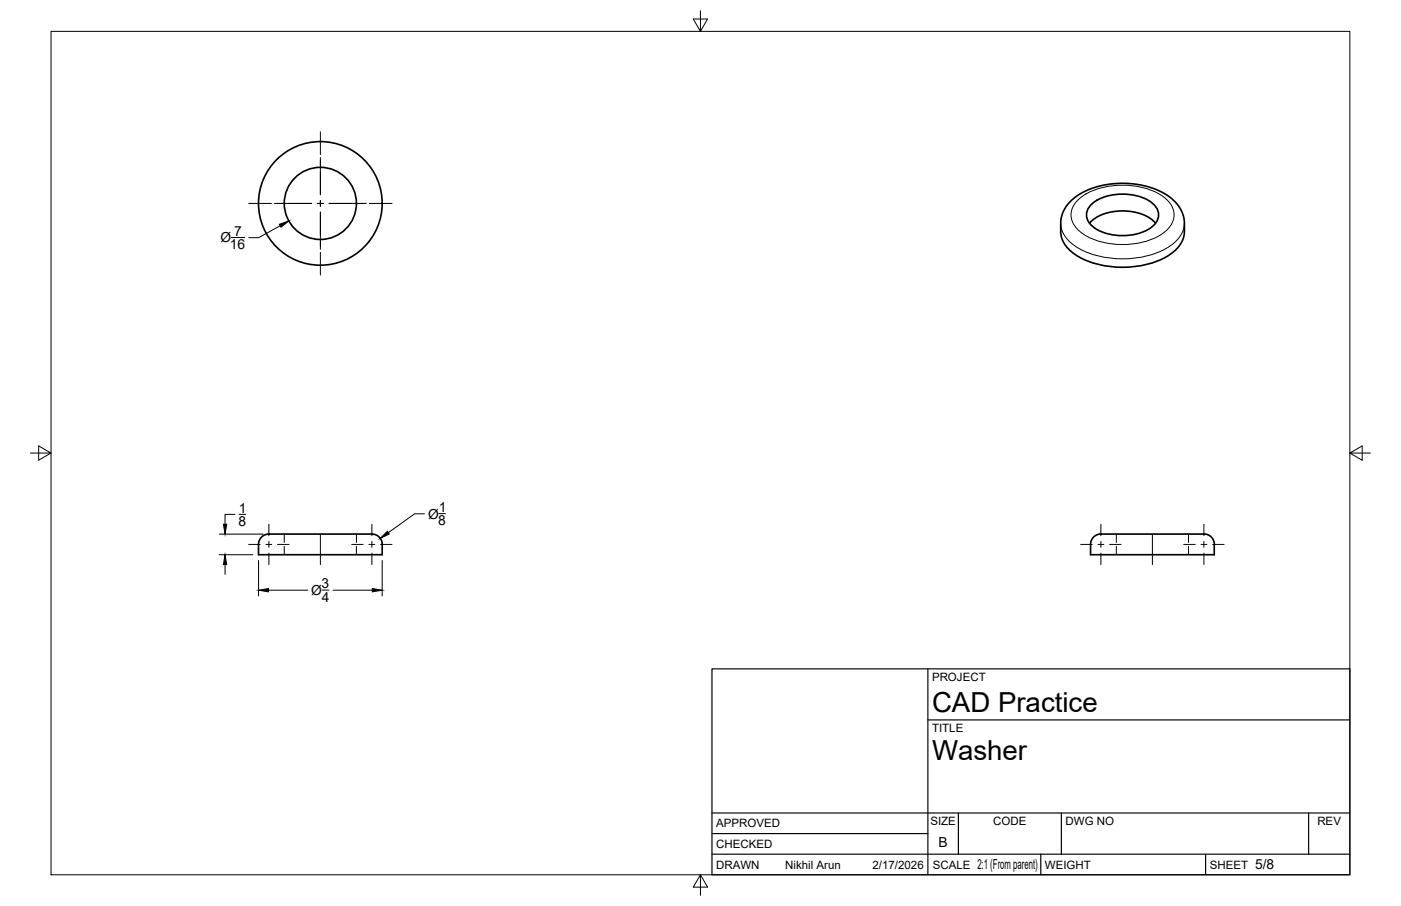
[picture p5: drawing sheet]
<svg xmlns="http://www.w3.org/2000/svg" width="432mm" height="279mm" viewBox="0 0 432 279" stroke-linecap="round" stroke-linejoin="round" font-family="sans-serif">
<!-- layer: Visible -->
<g fill="none" stroke="#000" stroke-width=".51">
<path d="M329.8 62.3l1.9-1.7 2-1.2 2.5-1.2 2.8-.8 3.3-.7 3-.2 3.1 .1 3.2 .4 4.9 1.5 2.5 1.2 2 1.4 1.6 1.6 1.2 1.7 .9 2.1 .3 2a9.6 9.6 0 0 1-5.5 10.7 29.4 29.4 0 0 1-28.2-.8 9.4 9.4 0 0 1-4.4-10.1l.8-3.1 .9-1.6zM335.8 68.9a14.1 14.1 0 0 1 12.5-3.7 12 12 0 0 1 7.8 3.7M336.3 63.1a16.2 16.2 0 0 1 15.4-2.3 6.7 6.7 0 0 1 5.4 5.5 6.7 6.7 0 0 1-5.4 5.5 17.1 17.1 0 0 1-14.6-1.7 4.4 4.4 0 0 1-.8-7zM80.6 165.6a6.7 6.7 0 0 1 4.8-.9h28.6a3.3 3.3 0 0 1 3.8 3.2v3.2h-38.1v-3.2a3.2 3.2 0 0 1 .9-2.3zM337.1 165.6a5.8 5.8 0 0 1 4.1-.9h29.2a3.2 3.2 0 0 1 3.8 3.2v3.2h-38.1v-3.2a3.2 3.2 0 0 1 1-2.3z"/>
<circle cx="98.7" cy="62.7" r="19.1"/>
<circle cx="98.7" cy="62.7" r="11.1"/>
</g>
<!-- layer: Hidden -->
<path d="M87.6 164.7v2.6M87.6 168.5v2.6M109.9 164.7v2.6M109.9 168.5v2.6M344.1 164.7v2.6M344.1 168.5v2.6M366.3 164.7v2.6M366.3 168.5v2.6" fill="none" stroke="#000" stroke-width=".31"/>
<!-- layer: Visible Narrow -->
<path d="M326.9 68.8a9.5 9.5 0 0 0 5.6 7.8 29.4 29.4 0 0 0 28.2-.8 9 9 0 0 0 4.3-7M332.5 61.4a22.7 22.7 0 0 1 19.1-3.7 14.5 14.5 0 0 1 9.4 5.6 6 6 0 0 1-1.5 7.8 22.7 22.7 0 0 1-19.1 3.7 14.5 14.5 0 0 1-9.5-5.6 6 6 0 0 1 1.6-7.8z" fill="none" stroke="#000" stroke-width=".31"/>
<!-- layer: Border -->
<path d="M15.7 9.7h400.3v260.1h-400.3zM215.9 3.3v6.4l-2.2-3.8h4.4l-2.2 3.8M9.4 139.7h6.3l-3.8-2.2v4.4l3.8-2.2M416 139.7l3.8 2.2v-4.4l-3.8 2.2h6.4M215.9 269.8l2.2 3.8h-4.4l2.2-3.8v6.3" fill="none" stroke="#000" stroke-width=".31"/>
<!-- layer: Titleblock -->
<path d="M219.4 206.3h196.6v63.5h-196.6zM286 206.3v63.5M286 222h130M219.4 257.1h66.6M219.4 250.7h196.6M295.4 250.7v12.7M327.1 250.7v12.7M403.3 250.7v12.7M219.4 263.4h196.6M320.8 263.4v6.4M371.6 263.4v6.4" fill="none" stroke="#000" stroke-width=".36"/>
<!-- layer: Smart Centers -->
<g fill="none" stroke="#000" stroke-width=".31">
<path d="M98.7 40.6v7.1M98.7 48.6v11.4M76.6 62.7h7.1M84.6 62.7h11.5M97.8 62.7h1.8M98.7 61.8v1.8M98.7 65.4v11.5M98.7 77.8v7M101.4 62.7h11.5M113.8 62.7h7M76.6 167.9h3.6M82 167.9h1.8"/>
<path d="M82.9 161.7v3.5M82.9 167v1.8M82.9 170.6v3.5M85.5 167.9h3.6M98.7 164.8v9.3M108.4 167.9h3.5M113.7 167.9h1.8M114.6 161.7v3.5M114.6 167v1.8M114.6 170.6v3.5M117.3 167.9h3.5M333.1 167.9h3.5"/>
<path d="M338.4 167.9h1.8M339.3 161.7v3.5M339.3 167v1.8M339.3 170.6v3.5M342 167.9h3.5M355.2 164.8v9.3M364.8 167.9h3.6M370.2 167.9h1.8M371.1 161.7v3.5M371.1 167v1.8M371.1 170.6v3.5M373.7 167.9h3.6"/>
</g>
<!-- layer: FD_Dimensions -->
<g fill="none" stroke="#000" stroke-width=".31">
<path d="M71.3 73.2h4.1M86.4 69.6l-6.7 3.7h-3M72.4 158.6h-3v3.1M73.7 158.6h2M130.8 158.5h-3l-8.1 5.8M135.3 158.4h2M67.6 171.1h10.3M67.6 164.7h13.5M69.4 174.1v3.1M79.7 172.8v11M117.8 172.8v11M82.7 182h12.1"/>
<path d="M99.3 182h2.1M102.6 182h12.1"/>
</g>
<path d="M86.1 69.2l2.9-1.1-2.4 2zM69.4 171.1l.5 3h-1zM68.9 161.7h1l-.5 3zM119.4 163.9l.6 .8-2.8 1.3zM79.7 182l3-.5v1zM114.7 181.5l3.1 .5-3.1 .5z" fill="#000" stroke="#000" stroke-width=".31"/>
<g font-size="8.5">
<text x="287.3" y="219.5">CAD Practice</text>
<text x="287.3" y="234.5">Washer</text>
</g>
<g font-size="4.3">
<text x="68" y="74.8">Ø</text>
<text x="70.9" y="76.9">16</text>
<text x="72.2" y="72.7">7</text>
<text x="73.7" y="158.1">1</text>
<text x="131.9" y="159.9">Ø</text>
<text x="135.2" y="157.9">1</text>
<text x="73.5" y="162.2">8</text>
<text x="135.1" y="162">8</text>
<text x="95.9" y="183.5">Ø</text>
<text x="99.1" y="181.5">3</text>
<text x="99.2" y="185.5">4</text>
<text x="289.3" y="261.2">B</text>
<text x="301.2" y="268.1">2:1 (From parent)</text>
<text x="386.8" y="268.1">5/8</text>
</g>
<g font-size="3.5">
<text x="287.3" y="210.1">PROJECT</text>
<text x="287.3" y="225.8">TITLE</text>
<text x="220.7" y="255.2">APPROVED</text>
<text x="286.7" y="254.5">SIZE</text>
<text x="306.1" y="254.5">CODE</text>
<text x="328.4" y="254.5">DWG NO</text>
<text x="406" y="254.5">REV</text>
<text x="220.7" y="261.5">CHECKED</text>
<text x="220.7" y="267.9">DRAWN</text>
<text x="242" y="267.9">Nikhil Arun</text>
<text x="268.9" y="267.9">2/17/2026</text>
<text x="287.5" y="267.9">SCALE</text>
<text x="322.1" y="267.9">WEIGHT</text>
<text x="372.9" y="267.9">SHEET</text>
</g>
</svg>
